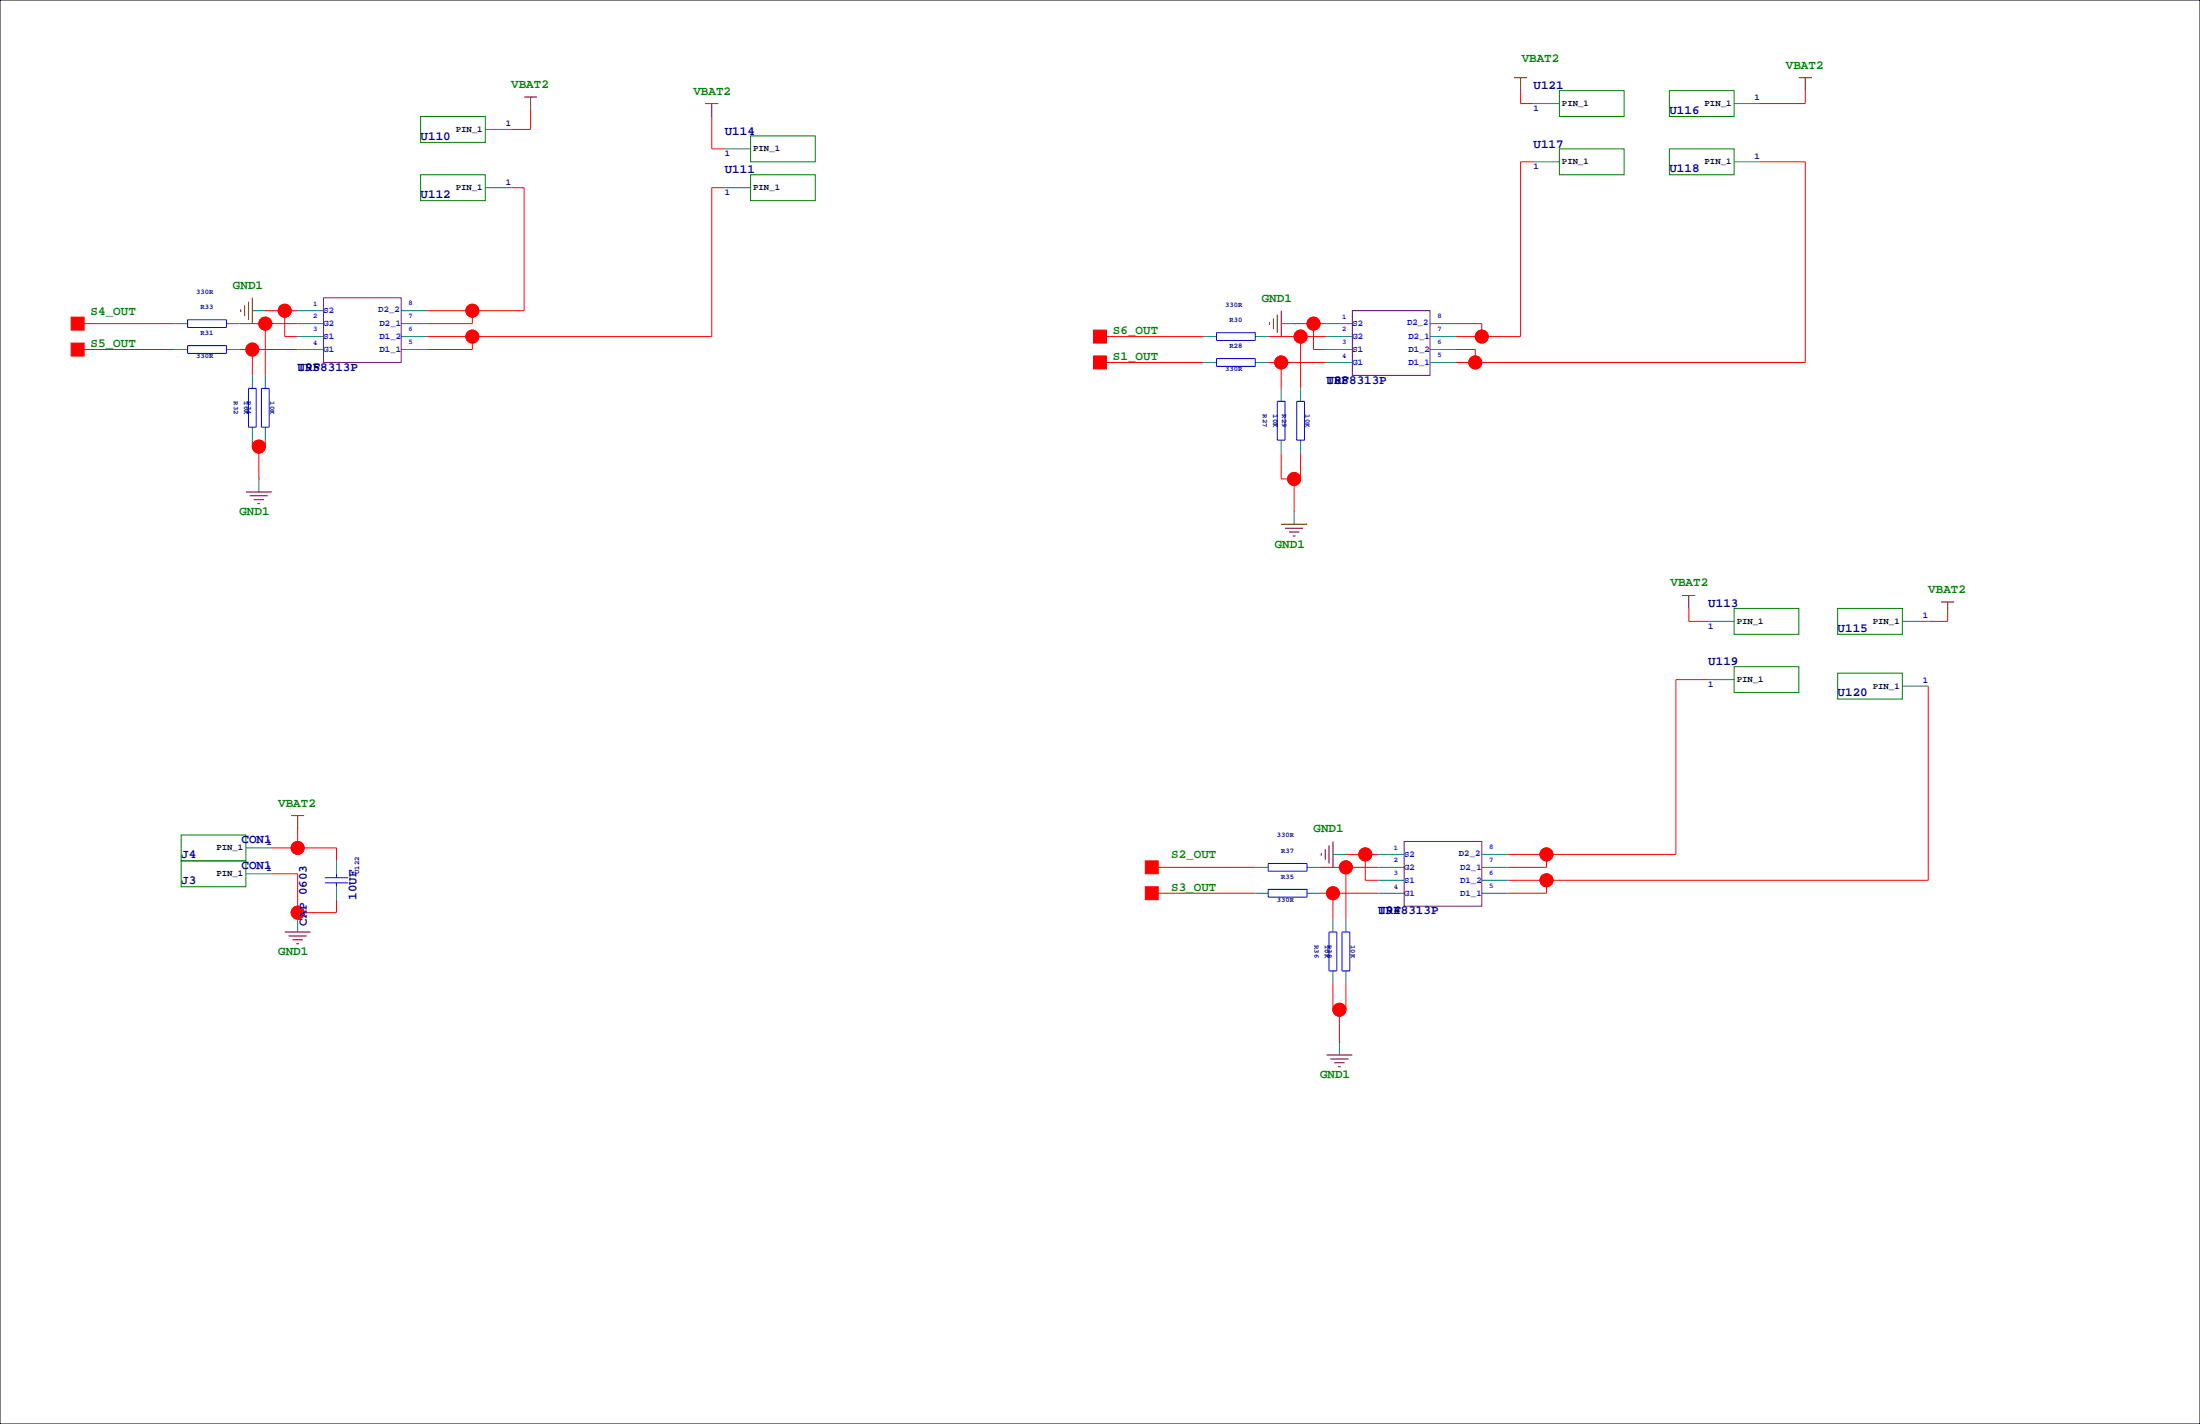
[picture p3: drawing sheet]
<svg xmlns="http://www.w3.org/2000/svg" width="432mm" height="279mm" viewBox="0 0 432 279" stroke-linecap="round" stroke-linejoin="round" font-family="sans-serif">
<path d="M0 0h431.8v279.4h-431.8z" fill="none" stroke="#000" stroke-width=".2"/>
<g fill="none" stroke="#f00" stroke-width=".2">
<path d="M298.4 17.8v2.5h2.6M354.3 17.8v2.5h-8.9M100.3 36.8h2.6v24.2h-19.1M104.1 21.6v3.8h-3.8M139.7 22.9v6.3h2.5M142.2 36.8h-2.5v29.2h-55.9M301 31.8h-2.6v34.2h-12.6M345.4 31.8h8.9v39.3h-68.5M15.2 63.5h19.1M15.2 68.6h19.1M47 63.5h11.4M47 68.6h11.4"/>
<path d="M49.5 68.6v5.1M52.1 63.5v10.2M52.1 61h6.3M55.9 61v5h2.5M92.7 61v2.5h-8.9M92.7 66v2.6h-8.9M215.9 66h20.3M215.9 71.1h20.3M248.9 66h11.4M248.9 71.1h11.4M251.5 71.1v5.1M254 63.5h6.3"/>
<path d="M255.3 66v10.2M257.8 63.5v5.1h2.5M285.8 63.5h5v2.5M285.8 68.6h3.8v2.5M49.5 86.4v1.2h2.6v-1.2M50.8 87.6v6.4M251.5 88.9v5.1h3.8v-5.1M254 94v6.3M331.5 119.4v2.5h3.8M335.3 133.3h-6.4v34.3h-33M378.5 134.6v38.1h-82.6M382.3 120.7v1.2h-3.8"/>
<path d="M53.3 166.4h12.7v2.5M53.3 171.4h5.1v8.9M58.4 162.6v3.8M66 176.5v2.6h-7.6M226.1 175.3h20.3M226.1 170.2h20.3M259.1 175.3h11.4M259.1 170.2h11.4M261.6 175.3v5M264.2 167.6h6.3M264.2 170.2v10.1M268 167.6v5.1h2.5"/>
<path d="M303.5 172.7v2.6h-7.6M303.5 167.6v2.6h-7.6M261.6 193v5.1h2.6v-5.1M262.9 198.1v6.4"/>
<circle cx="49.5" cy="68.6" r="1.27"/>
<circle cx="52.1" cy="63.5" r="1.27"/>
<circle cx="55.9" cy="61" r="1.27"/>
<circle cx="92.7" cy="66" r="1.27"/>
<circle cx="92.7" cy="61" r="1.27"/>
<circle cx="251.5" cy="71.1" r="1.27"/>
<circle cx="255.3" cy="66" r="1.27"/>
<circle cx="257.8" cy="63.5" r="1.27"/>
<circle cx="289.6" cy="71.1" r="1.27"/>
<circle cx="290.8" cy="66" r="1.27"/>
<circle cx="50.8" cy="87.6" r="1.27"/>
<circle cx="254" cy="94" r="1.27"/>
<circle cx="58.4" cy="179.1" r="1.27"/>
<circle cx="58.4" cy="166.4" r="1.27"/>
<circle cx="261.6" cy="175.3" r="1.27"/>
<circle cx="264.2" cy="170.2" r="1.27"/>
<circle cx="268" cy="167.6" r="1.27"/>
<circle cx="303.5" cy="172.7" r="1.27"/>
<circle cx="303.5" cy="167.6" r="1.27"/>
<circle cx="262.9" cy="198.1" r="1.27"/>
</g>
<g fill="#f00" stroke="#f00" stroke-width=".2">
<path d="M224.8 174h2.5v2.5h-2.5z" fill-rule="evenodd"/>
<path d="M224.8 168.9h2.5v2.5h-2.5z" fill-rule="evenodd"/>
<path d="M14 62.2h2.5v2.6h-2.5z" fill-rule="evenodd"/>
<path d="M14 67.3h2.5v2.5h-2.5z" fill-rule="evenodd"/>
<path d="M214.6 69.8h2.6v2.6h-2.6z" fill-rule="evenodd"/>
<path d="M214.6 64.8h2.6v2.5h-2.6z" fill-rule="evenodd"/>
<circle cx="303.5" cy="172.7" r="1.27"/>
<circle cx="50.8" cy="87.6" r="1.27"/>
<circle cx="58.4" cy="179.1" r="1.27"/>
<circle cx="55.9" cy="61" r="1.27"/>
<circle cx="52.1" cy="63.5" r="1.27"/>
<circle cx="49.5" cy="68.6" r="1.27"/>
<circle cx="268" cy="167.6" r="1.27"/>
<circle cx="264.2" cy="170.2" r="1.27"/>
<circle cx="261.6" cy="175.3" r="1.27"/>
<circle cx="257.8" cy="63.5" r="1.27"/>
<circle cx="92.7" cy="61" r="1.27"/>
<circle cx="92.7" cy="66" r="1.27"/>
<circle cx="58.4" cy="166.4" r="1.27"/>
<circle cx="251.5" cy="71.1" r="1.27"/>
<circle cx="303.5" cy="167.6" r="1.27"/>
<circle cx="255.3" cy="66" r="1.27"/>
<circle cx="254" cy="94" r="1.27"/>
<circle cx="262.9" cy="198.1" r="1.27"/>
<circle cx="289.6" cy="71.1" r="1.27"/>
<circle cx="290.8" cy="66" r="1.27"/>
</g>
<g fill="none" stroke="#008080" stroke-width=".2">
<path d="M298.5 17.8h.1M354.3 17.8h.1M95.2 36.8h5.1M95.2 25.4h5.1M104.1 21.6h.1M139.7 22.9h.1M142.2 29.2h5.1M142.2 36.8h5.1M301 31.8h5.1M301 20.3h5.1M340.4 31.8h5M340.4 20.3h5"/>
<path d="M34.3 63.5h2.5M34.3 68.6h2.5M44.4 63.5h2.6M44.4 68.6h2.6M49.5 61h2.6M49.5 73.7v2.5M52.1 73.7v2.5M58.4 61h5.1M58.4 63.5h5.1M58.4 66h5.1M58.4 68.6h5.1M78.7 61h5.1"/>
<path d="M78.7 63.5h5.1M78.7 66h5.1M78.7 68.6h5.1M236.2 66h2.6M236.2 71.1h2.6M246.4 66h2.5M246.4 71.1h2.5M251.5 63.5h2.5M251.5 76.2v2.5M255.3 76.2v2.5M260.3 63.5h5.1M260.3 66h5.1"/>
<path d="M260.3 68.6h5.1M260.3 71.1h5.1M280.7 63.5h5.1M280.7 66h5.1M280.7 68.6h5.1M280.7 71.1h5.1M49.5 83.8v2.6M50.8 94v2.5M52.1 83.8v2.6M251.5 86.4v2.5M255.3 86.4v2.5M254 100.3v2.6"/>
<path d="M331.5 119.4h.1M335.3 133.3h5.1M335.3 121.9h5.1M373.4 121.9h5.1M373.4 134.6h5.1M48.3 171.4h5M48.3 166.4h5M58.4 162.6h.1M66 168.9v2.5M66 174v2.5M246.4 175.3h2.5M246.4 170.2h2.5"/>
<path d="M256.5 175.3h2.6M256.5 170.2h2.6M261.6 167.6h2.6M270.5 175.3h5.1M270.5 170.2h5.1M270.5 167.6h5.1M270.5 172.7h5.1M290.8 175.3h5.1M290.8 170.2h5.1M290.8 167.6h5.1M290.8 172.7h5.1M58.4 180.3v2.6"/>
<path d="M261.6 180.3v2.6M261.6 190.5v2.5M264.2 180.3v2.6M264.2 190.5v2.5M262.9 204.5v2.5"/>
<circle cx="382.3" cy="120.6" r="0"/>
</g>
<g fill="none" stroke="#800000" stroke-width=".2">
<path d="M102.9 19.1h2.5M104.1 19.1v2.5M297.2 15.2h2.5M298.4 15.2v2.6M353.1 15.2h2.5M354.3 15.2v2.6M138.4 20.3h2.6M139.7 20.3v2.6M48 59.9v2.1M48.8 59.2v3.5M49.5 58.4v5.1M47.2 60.7v.5"/>
<path d="M249.2 63.2v.6M249.9 62.5v2M250.7 61.7v3.6M251.5 61v5M48.3 96.5h5M49 97.3h3.6M49.8 98h2M50.5 98.8h.6M251.5 102.9h5M252.2 103.6h3.6M253 104.4h2M253.7 105.2h.6"/>
<path d="M330.2 116.8h2.5M331.5 116.8v2.6M381 118.1h2.5M382.3 118.1v2.6M57.1 160h2.6M58.4 160v2.6M259.3 167.4v.5M260.1 166.6v2.1M260.9 165.9v3.5M261.6 165.1v5.1M55.9 182.9h5.1M56.6 183.6h3.6"/>
<path d="M57.4 184.4h2M58.2 185.2h.5M260.3 207h5.1M261.1 207.8h3.6M261.9 208.5h2M262.6 209.3h.5"/>
</g>
<g fill="none" stroke="#008000" stroke-width=".2">
<path d="M306.1 17.8h12.7v5.1h-12.7zM327.7 17.8h12.7v5.1h-12.7zM82.5 22.9h12.7v5h-12.7zM82.5 34.3h12.7v5.1h-12.7zM147.3 26.7h12.7v5.1h-12.7zM147.3 34.3h12.7v5.1h-12.7zM306.1 29.2h12.7v5.1h-12.7zM327.7 29.2h12.7v5.1h-12.7zM52.1 61h.1M254 63.5h.1M50.8 94h.1M254 100.3h.1"/>
<path d="M340.4 119.4h12.7v5.1h-12.7zM360.7 119.4h12.7v5.1h-12.7zM340.4 130.8h12.7v5.1h-12.7zM360.7 132.1h12.7v5.1h-12.7zM35.6 168.9h12.7v5.1h-12.7zM35.6 163.8h12.7v5.1h-12.7zM264.2 167.6h.1M58.4 180.3h.1M262.9 204.5h.1"/>
</g>
<g fill="none" stroke="#00f" stroke-width=".2">
<path d="M36.8 62.7h7.6v1.6h-7.6zM36.8 67.8h7.6v1.5h-7.6zM48.8 76.2h1.5v7.6h-1.5zM51.3 76.2h1.5v7.6h-1.5zM238.8 65.3h7.6v1.5h-7.6zM238.8 70.4h7.6v1.5h-7.6zM250.7 78.7h1.5v7.7h-1.5zM254.5 78.7h1.5v7.7h-1.5zM63.8 172.2h4.5M63.8 173.2h4.5M66 171.4v.8M66 173.2v.8"/>
<path d="M248.9 169.4h7.6v1.5h-7.6zM248.9 174.5h7.6v1.5h-7.6zM260.9 182.9h1.5v7.6h-1.5zM263.4 182.9h1.5v7.6h-1.5z"/>
</g>
<path d="M63.5 58.4h15.2v12.7h-15.2zM265.4 61h15.3v12.7h-15.3zM275.6 165.1h15.2v12.7h-15.2z" fill="none" stroke="#800080" stroke-width=".2"/>
<g font-size="2.5" fill="#008000">
<text x="100.3" y="17.3">VBAT2</text>
<text x="298.7" y="12.2">VBAT2</text>
<text x="350.5" y="13.5">VBAT2</text>
<text x="136.1" y="18.5">VBAT2</text>
<text x="45.7" y="56.6">GND1</text>
<text x="247.6" y="59.2">GND1</text>
<text x="17.8" y="61.7">S4_OUT</text>
<text x="218.4" y="65.5">S6_OUT</text>
<text x="17.8" y="68.1">S5_OUT</text>
<text x="218.4" y="70.6">S1_OUT</text>
<text x="47" y="101.1">GND1</text>
<text x="250.2" y="107.4">GND1</text>
<text x="327.9" y="115.1">VBAT2</text>
<text x="378.5" y="116.3">VBAT2</text>
<text x="54.6" y="158.2">VBAT2</text>
<text x="257.8" y="163.3">GND1</text>
<text x="229.9" y="168.4">S2_OUT</text>
<text x="229.9" y="174.8">S3_OUT</text>
<text x="54.6" y="187.5">GND1</text>
<text x="259.1" y="211.6">GND1</text>
</g>
<g font-size="2.5" fill="#000080">
<text x="301" y="17.5">U121</text>
<text x="327.7" y="22.4">U116</text>
<text x="82.5" y="27.4">U110</text>
<text x="142.2" y="26.4">U114</text>
<text x="301" y="29">U117</text>
<text x="142.2" y="34">U111</text>
<text x="327.7" y="33.8">U118</text>
<text x="82.5" y="38.9">U112</text>
<text x="58.4" y="72.7">IRF8313P</text>
<text x="58.4" y="72.7">U95</text>
<text x="260.3" y="75.3">U88</text>
<text x="260.3" y="75.3">IRF8313P</text>
<text x="335.3" y="119.1">U113</text>
<text x="360.7" y="124">U115</text>
<text x="335.3" y="130.6">U119</text>
<text x="360.7" y="136.7">U120</text>
<text x="47.4" y="165.4">CON1</text>
<text x="35.6" y="173.5">J3</text>
<text x="35.6" y="168.4">J4</text>
<text x="47.4" y="170.5">CON1</text>
<text x="69.9" y="176.5" transform="rotate(-90 69.9 176.5)">10UF</text>
<text x="270.5" y="179.4">IRF8313P</text>
<text x="270.5" y="179.4">U94</text>
<text x="60.2" y="181.6" transform="rotate(-90 60.2 181.6)">CAP 0603</text>
</g>
<g font-size="1.8" fill="#000080">
<text x="301" y="21.7">1</text>
<text x="344.4" y="19.7">1</text>
<text x="99.3" y="24.8">1</text>
<text x="142.2" y="30.6">1</text>
<text x="301" y="33.2">1</text>
<text x="344.4" y="31.1">1</text>
<text x="99.3" y="36.2">1</text>
<text x="142.2" y="38.2">1</text>
<text x="335.3" y="123.3">1</text>
<text x="377.4" y="121.3">1</text>
<text x="335.3" y="134.8">1</text>
<text x="377.4" y="134">1</text>
<text x="52.3" y="165.8">1</text>
<text x="52.3" y="170.8">1</text>
</g>
<g font-size="1.8">
<text x="306.6" y="20.8">PIN_1</text>
<text x="334.6" y="20.8">PIN_1</text>
<text x="89.5" y="25.9">PIN_1</text>
<text x="147.8" y="29.7">PIN_1</text>
<text x="306.6" y="32.2">PIN_1</text>
<text x="334.6" y="32.2">PIN_1</text>
<text x="89.5" y="37.3">PIN_1</text>
<text x="147.8" y="37.3">PIN_1</text>
<text x="340.9" y="122.4">PIN_1</text>
<text x="367.6" y="122.4">PIN_1</text>
<text x="340.9" y="133.8">PIN_1</text>
<text x="367.6" y="135.1">PIN_1</text>
<text x="42.5" y="166.9">PIN_1</text>
<text x="42.5" y="171.9">PIN_1</text>
</g>
<g font-size="1.8" fill="#00f">
<text x="63.5" y="64">G2</text>
<text x="63.5" y="61.5">S2</text>
<text x="74.3" y="61.2">D2_2</text>
<text x="74.5" y="64">D2_1</text>
<text x="265.4" y="64">S2</text>
<text x="276.2" y="63.7">D2_2</text>
<text x="63.5" y="69.1">G1</text>
<text x="63.5" y="66.5">S1</text>
<text x="74.5" y="66.5">D1_2</text>
<text x="74.5" y="69.1">D1_1</text>
<text x="265.4" y="71.6">G1</text>
<text x="265.4" y="69.1">S1</text>
<text x="265.4" y="66.5">G2</text>
<text x="276.4" y="66.5">D2_1</text>
<text x="276.4" y="69.1">D1_2</text>
<text x="276.4" y="71.6">D1_1</text>
<text x="286.3" y="167.9">D2_2</text>
<text x="275.6" y="173.2">S1</text>
<text x="275.6" y="170.7">G2</text>
<text x="275.6" y="168.1">S2</text>
<text x="286.6" y="170.7">D2_1</text>
<text x="286.6" y="173.2">D1_2</text>
<text x="275.6" y="175.8">G1</text>
<text x="286.6" y="175.8">D1_1</text>
</g>
<g font-size="1.4" fill="#000080">
<text x="38.5" y="57.6">330R</text>
<text x="39.4" y="65.8">R31</text>
<text x="39.4" y="60.7">R33</text>
<text x="240.5" y="60.2">330R</text>
<text x="241.3" y="63.2">R30</text>
<text x="38.5" y="70.3">330R</text>
<text x="241.3" y="68.3">R28</text>
<text x="240.5" y="72.9">330R</text>
<text x="45.9" y="78.7" transform="rotate(90 45.9 78.7)">R32</text>
<text x="47.9" y="78.7" transform="rotate(90 47.9 78.7)">10K</text>
<text x="48.4" y="78.7" transform="rotate(90 48.4 78.7)">R34</text>
<text x="53" y="78.7" transform="rotate(90 53 78.7)">10K</text>
<text x="247.8" y="81.3" transform="rotate(90 247.8 81.3)">R27</text>
<text x="249.9" y="81.3" transform="rotate(90 249.9 81.3)">10K</text>
<text x="251.6" y="81.3" transform="rotate(90 251.6 81.3)">R29</text>
<text x="256.2" y="81.3" transform="rotate(90 256.2 81.3)">10K</text>
<text x="250.6" y="164.3">330R</text>
<text x="251.5" y="167.4">R37</text>
<text x="70.5" y="171.4" transform="rotate(-90 70.5 171.4)">U122</text>
<text x="251.5" y="172.4">R35</text>
<text x="250.6" y="177">330R</text>
<text x="258" y="185.4" transform="rotate(90 258 185.4)">R36</text>
<text x="260" y="185.4" transform="rotate(90 260 185.4)">10K</text>
<text x="260.5" y="185.4" transform="rotate(90 260.5 185.4)">R38</text>
<text x="265.1" y="185.4" transform="rotate(90 265.1 185.4)">10K</text>
</g>
<g font-size="1.4" fill="#00f">
<text x="80.2" y="59.9">8</text>
<text x="61.5" y="60.1">1</text>
<text x="61.5" y="62.4">2</text>
<text x="61.5" y="64.9">3</text>
<text x="80.2" y="64.9">6</text>
<text x="80.2" y="62.4">7</text>
<text x="263.4" y="64.9">2</text>
<text x="263.4" y="62.6">1</text>
<text x="282.1" y="62.4">8</text>
<text x="282.1" y="64.9">7</text>
<text x="61.5" y="67.7">4</text>
<text x="80.2" y="67.5">5</text>
<text x="263.4" y="70.3">4</text>
<text x="263.4" y="67.5">3</text>
<text x="282.1" y="67.5">6</text>
<text x="282.1" y="70">5</text>
<text x="273.6" y="166.8">1</text>
<text x="292.3" y="166.5">8</text>
<text x="273.6" y="169.1">2</text>
<text x="273.6" y="171.6">3</text>
<text x="292.3" y="171.6">6</text>
<text x="292.3" y="169.1">7</text>
<text x="273.6" y="174.4">4</text>
<text x="292.3" y="174.2">5</text>
</g>
</svg>
